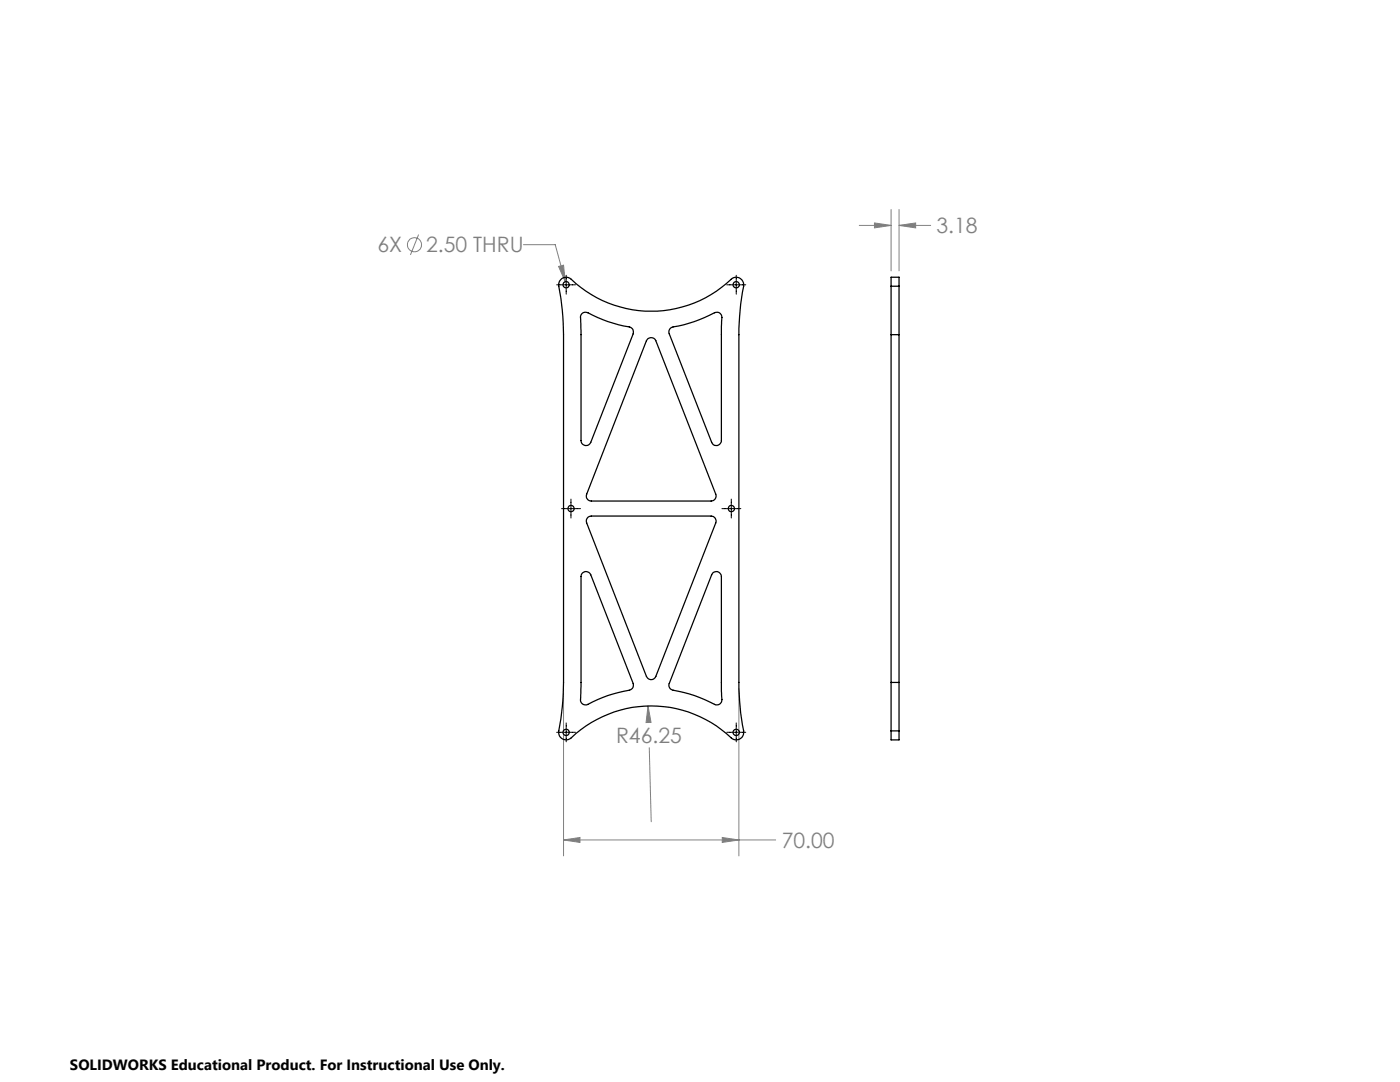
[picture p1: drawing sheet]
<svg xmlns="http://www.w3.org/2000/svg" width="279mm" height="216mm" viewBox="0 0 279 216" stroke-linecap="round" stroke-linejoin="round" font-family="sans-serif">
<g fill="none" stroke="#808080" stroke-width=".2">
<path d="M83.5 46.8l-1.6 4.1M104.5 48.8h6.3l2 7.4M111.5 53.2l1-.3 .3 3.3zM171.5 45h6.3M174.5 44.5l3.3 .5-3.3 .5zM177.8 41.8v12.2M179.4 45l3.3-.5v1zM179.4 41.8v12.2M179.4 45h6.3M112.5 137.4v33.4M147.5 137.4v33.4M129.3 140.9l.6 3.2-1 .1z"/>
<path d="M129.3 140.9l.1 3.3M129.6 149.2l.4 14.8M112.5 167.6l3.2-.5v1zM112.5 167.6h42.3M144.1 167.1l3.4 .5-3.4 .5z"/>
<circle cx="82.7" cy="48.8" r="1.41"/>
</g>
<path d="M111.1 56.8h3.8M113 54.9v3.8M145 56.8h3.8M146.9 54.9v3.8M113.9 99.6v3.8M145.9 99.6v3.8M112.1 101.5h3.8M144.1 101.5h3.7M111.1 146.1h3.8M113 144.3v3.7M145 146.1h3.8M146.9 144.3v3.7" fill="none" stroke="#000" stroke-width=".2"/>
<path d="M111.5 53.2l1.3 3-.3-3.3zM129.3 140.9l-.4 3.3 1-.1zM144.1 167.1l3.4 .5-3.4 .5zM112.5 167.6l3.2-.5v1zM179.4 45l3.3-.5v1zM174.5 44.5l3.3 .5-3.3 .5z" fill="#808080"/>
<g fill="none" stroke="#000" stroke-width=".25">
<path d="M112.1 55.6l.3-.2a1.46 1.46 0 0 1 1.6 .3 23.2 23.2 0 0 0 32.2-.2 1.53 1.53 0 0 1 1.6 .1 1.53 1.53 0 0 1 .6 1.5 51 51 0 0 0-.9 9.7v69.4a59 59 0 0 0 .9 10 1.47 1.47 0 0 1-.9 1.3 1.47 1.47 0 0 1-1.6-.3 23.3 23.3 0 0 0-32.2 .2 1.5 1.5 0 0 1-1.6 0 1.5 1.5 0 0 1-.6-1.6 51 51 0 0 0 1-9.6v-69.4a54.7 54.7 0 0 0-1-10l.2-.7zM177.8 57.1v-1.8h1.6v1.8M177.8 57.1v9.7M177.8 57.1h1.6M179.4 57.1v9.7M116.1 62.6l.5-.3a2.14 2.14 0 0 1 1.7 .6 33.6 33.6 0 0 0 7.7 2.5l.4 .5v.7l-8.5 21.7a1 1 0 0 1-1.1 .6 1 1 0 0 1-.8-1l-.1-24.1a1.2 1.2 0 0 1 .2-1.2zM129.3 67.6l.8-.2 .5 .2 .3 .4 11.9 30.6a1 1 0 0 1-.9 1.4h-23.9a1 1 0 0 1-.9-1.4l11.9-30.6zM133.7 65.5a2.36 2.36 0 0 1 1.7-.4 31.7 31.7 0 0 0 7.4-2.8 1.07 1.07 0 0 1 1.2 1.5v24.1a1 1 0 0 1-.9 1 1 1 0 0 1-1.1-.6l-8.4-21.7-.1-.5zM177.8 66.8h1.6M177.8 66.8v69.4M179.4 66.8v69.4M116.3 114.3a1.02 1.02 0 0 1 1.6 .4l8.5 21.7a1.01 1.01 0 0 1-.8 1.3 26.1 26.1 0 0 0-8.5 3 1.08 1.08 0 0 1-1.2-1.5l.1-24.2z"/>
<path d="M117.3 103.2l.7-.2h23.9a1 1 0 0 1 .9 1.4l-11.9 30.6a1 1 0 0 1-1 .6 1 1 0 0 1-.9-.6l-11.9-30.6v-.8zM142.3 114.2a1.04 1.04 0 0 1 1.7 .8v24.2a1.08 1.08 0 0 1-.2 1.1 1.08 1.08 0 0 1-1.2 .2 32 32 0 0 0-8.7-3l-.4-.5 .1-.6 8.4-21.7zM177.8 136.2v9.6M177.8 136.2h1.6M179.4 136.2v9.6M177.8 145.8v1.8h1.6v-1.8M177.8 145.8h1.6"/>
<circle cx="113" cy="56.8" r=".62"/>
<circle cx="146.9" cy="56.8" r=".63"/>
<circle cx="113.9" cy="101.5" r=".63"/>
<circle cx="145.9" cy="101.5" r=".63"/>
<circle cx="113" cy="146.1" r=".62"/>
<circle cx="146.9" cy="146.1" r=".63"/>
</g>
<g font-size="4.2" fill="#808080">
<text x="186.9" y="46.6">3.18</text>
<text x="75.4" y="50.4">6X</text>
<text x="85.1" y="50.4">2.50 THRU</text>
<text x="122.9" y="148.3">R46.25</text>
<text x="156" y="169.2">70.00</text>
</g>
<text font-size="3" x="14" y="213.5">SOLIDWORKS Educational Product. For Instructional Use Only.</text>
</svg>
